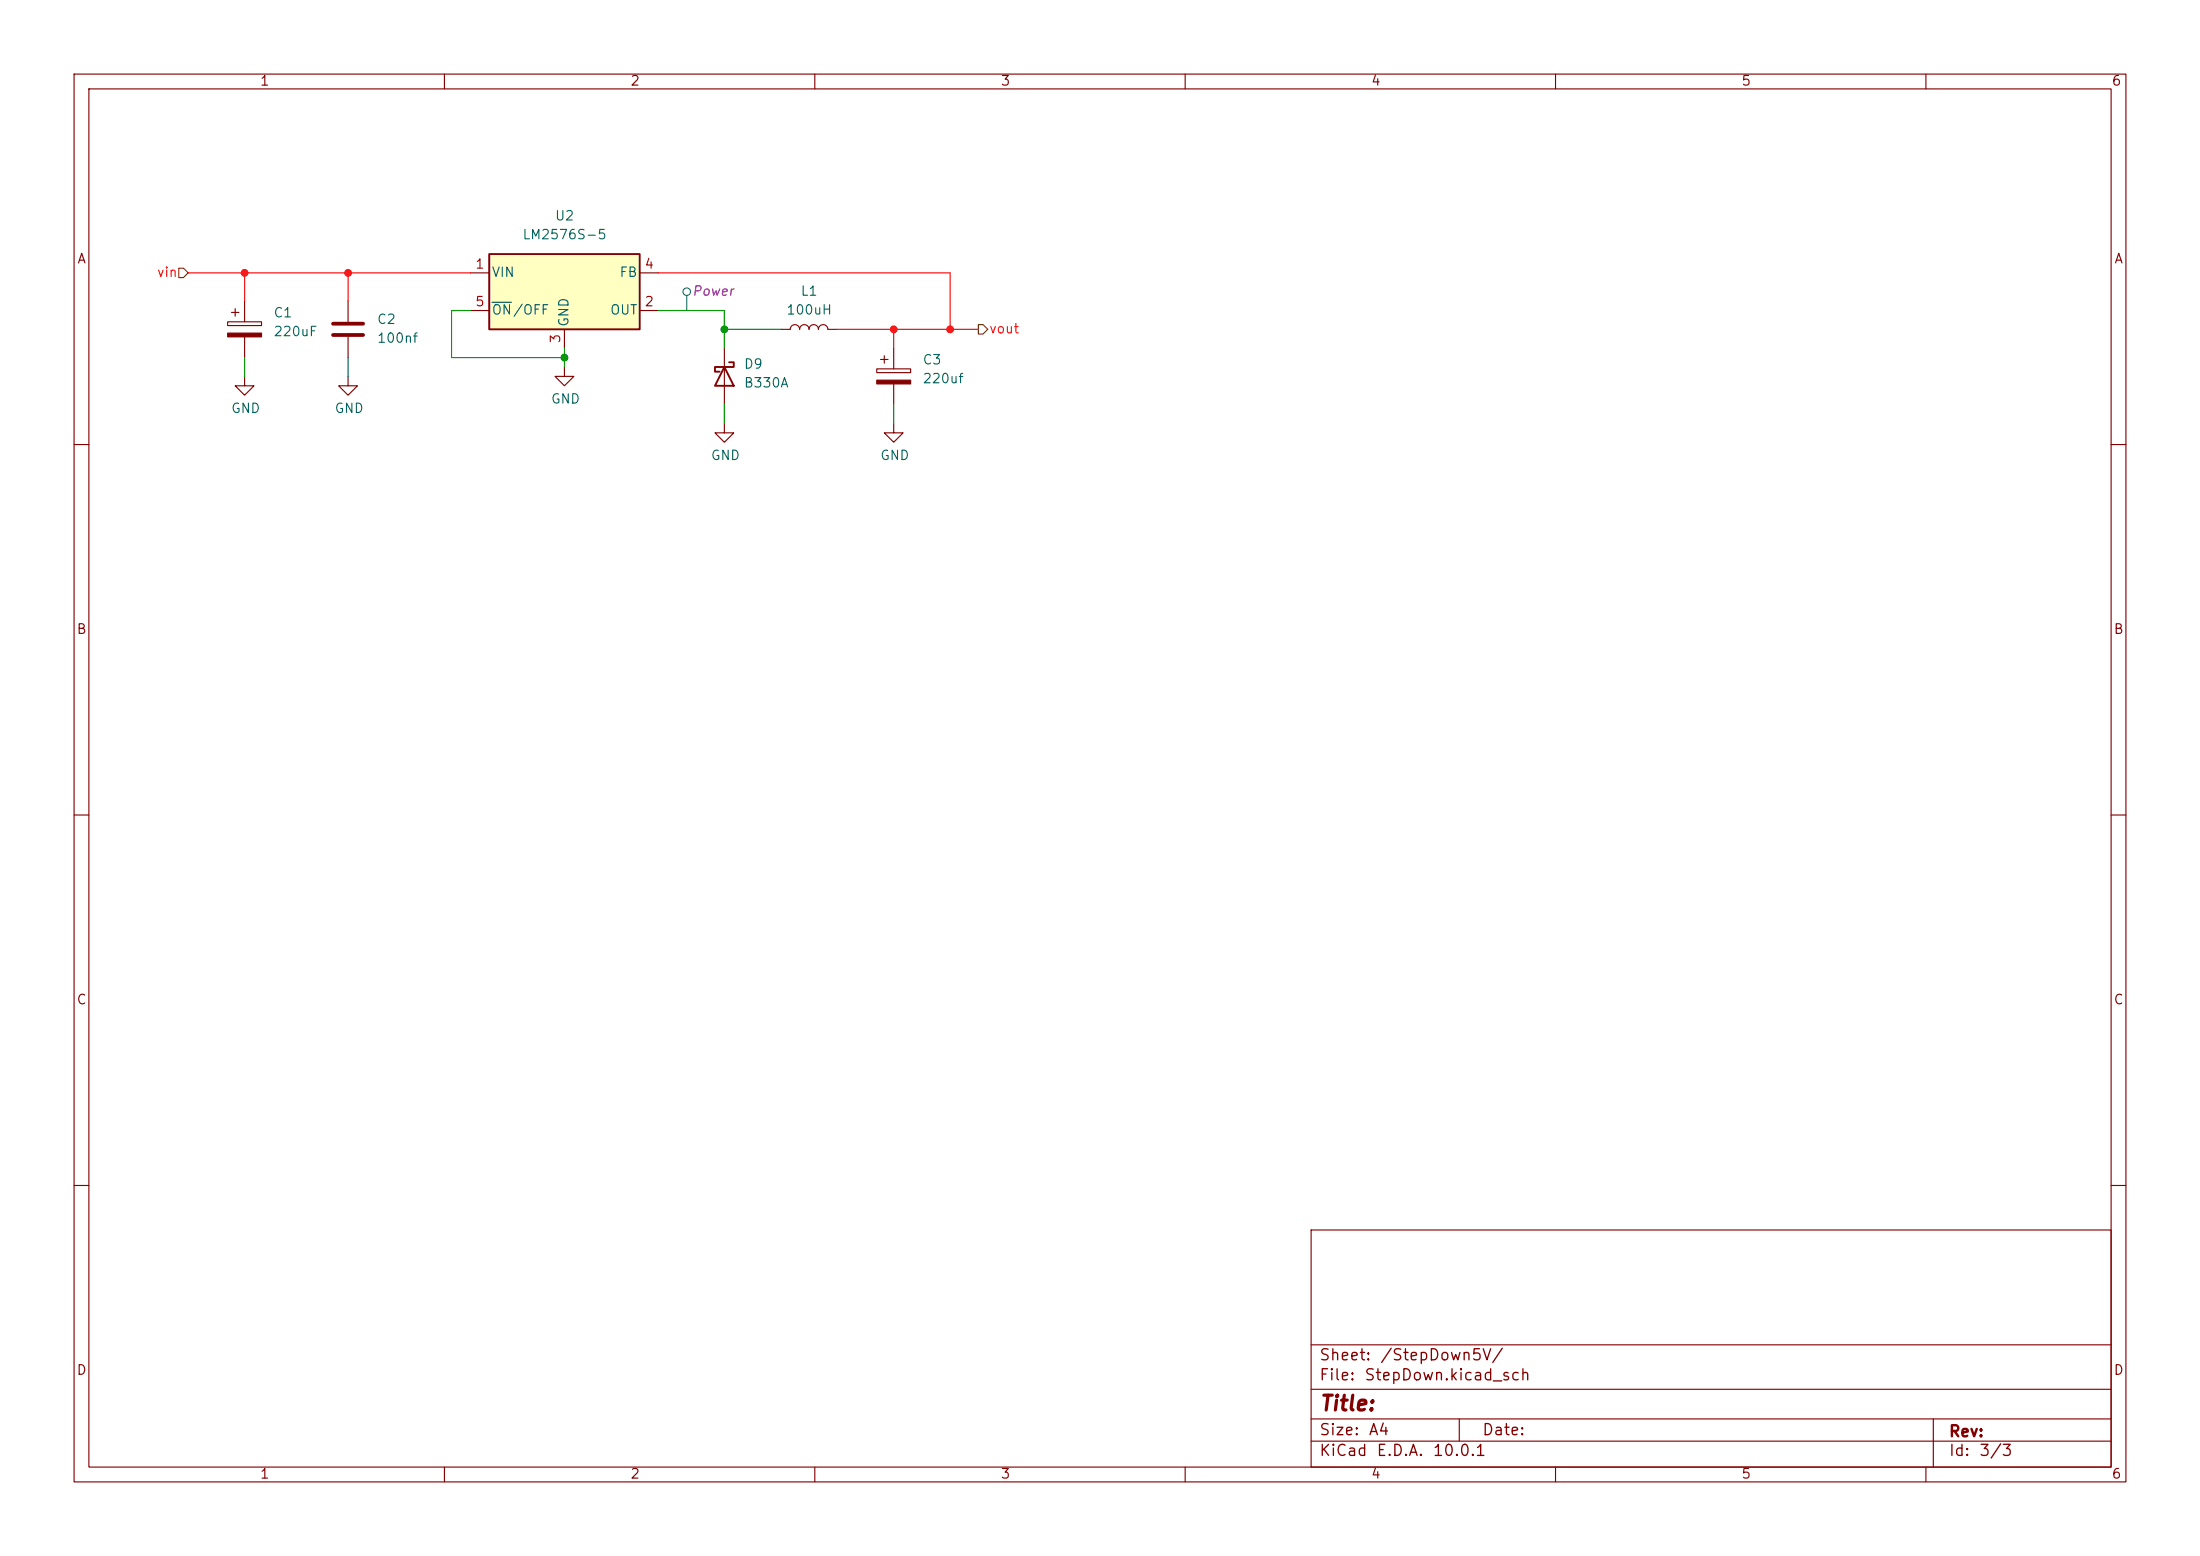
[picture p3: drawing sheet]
<svg xmlns="http://www.w3.org/2000/svg" width="297mm" height="210mm" viewBox="0 0 297 210" stroke-linecap="round" stroke-linejoin="round" font-family="sans-serif">
<g fill="none" stroke="#840000" stroke-width=".15">
<path d="M10 10h277v190h-277zM12 12h273v186h-273zM60 10v2M110 10v2M160 10v2M210 10v2M260 10v2M30.7 43.4h4.6v.5h-4.6zM31.2 42.2h1.1M31.7 41.7v1M33 50.8v1.3h1.3l-1.3 1.2-1.3-1.2h1.3M33 40.6v2.8"/>
<path d="M33 45.5v2.8M47 50.8v1.3h1.3l-1.3 1.2-1.3-1.2h1.3M47 40.6v2.8M47 45.5v2.8M76.2 49.5v1.3h1.3l-1.3 1.3-1.3-1.3h1.3M97.8 57.2v1.2h1.3l-1.3 1.3-1.3-1.3h1.3M105.4 44.5h1.3a.64 .64 0 0 1 .6-.7 .64 .64 0 0 1 .6 .7 .64 .64 0 0 1 .7-.7 .64 .64 0 0 1 .6 .7 .64 .64 0 0 1 .7-.7 .64 .64 0 0 1 .6 .7 .64 .64 0 0 1 .6-.7 .64 .64 0 0 1 .7 .7h1.2M118.4 49.8h4.5v.5h-4.5zM118.9 48.5h1M119.4 48v1M120.6 57.2v1.2h1.3l-1.3 1.3-1.2-1.3h1.2M120.6 47v2.8"/>
<path d="M120.6 51.8v2.8M10 60h2M285 60h2M10 110h2M285 110h2M10 160h2M177 166h108v32h-108zM285 160h2M60 198v2M110 198v2M160 198v2M177 194.5h108"/>
<path d="M177 191.5h108M177 187.5h108M177 181.5h108M197 191.5v3M210 198v2M260 198v2M261 191.5v6.5"/>
</g>
<g fill="#840000" stroke="#840000" stroke-width=".15">
<path d="M30.7 45h4.6v.5h-4.6z"/>
<path d="M118.4 51.3h4.5v.5h-4.5z"/>
</g>
<path d="M45 43.7h4M45 45.2h4" fill="none" stroke="#840000" stroke-width=".51"/>
<path d="M66 34.3h20.4v10.2h-20.4z" fill="#ffffc2"/>
<path d="M66 34.3h20.4v10.2h-20.4zM97.8 49.5l1.3 2.6h-2.6zM98.4 48.9h.7v.6h-2.6v.7h.7" fill="none" stroke="#840000" stroke-width=".25"/>
<path d="M63.5 36.8h2.5M86.4 36.8h2.5M63.5 41.9h2.5M76.2 44.5v2.5M86.4 41.9h2.5M97.8 47v7.6" fill="none" stroke="#840000" stroke-width=".15"/>
<path d="M66.4 40.8h2.6" fill="none" stroke="#006464" stroke-width=".15"/>
<g fill="none" stroke="#484848" stroke-width=".15">
<path d="M92.7 39.9v2"/>
<circle cx="92.7" cy="39.4" r=".51"/>
</g>
<path d="M24.1 36.2h.7l.6 .6-.6 .7h-.7zM132.1 43.8h.6l.6 .7-.6 .6h-.6z" fill="none" stroke="#725600" stroke-width=".15"/>
<path d="M33 48.3v2.5M47 48.3v2.5M63.5 41.9h-2.5v6.4h15.2M76.2 47v2.5M88.9 41.9h8.9v5.1M97.8 54.6v2.6M97.8 44.5h7.6M120.6 54.6v2.6" fill="none" stroke="#009600" stroke-width=".15"/>
<path d="M25.4 36.8h38.1M33 36.8v3.8M47 36.8v3.8M88.9 36.8h39.4v7.7M113 44.5h19.1M120.6 44.5v2.5" fill="none" stroke="#f00" stroke-width=".15"/>
<g fill="#009600" stroke="#009600" stroke-width=".14">
<circle cx="76.2" cy="48.3" r=".46"/>
<circle cx="97.8" cy="44.5" r=".46"/>
</g>
<g fill="#f00" stroke="#f00" stroke-width=".14">
<circle cx="120.6" cy="44.5" r=".46"/>
<circle cx="128.3" cy="44.5" r=".46"/>
<circle cx="33" cy="36.8" r=".46"/>
<circle cx="47" cy="36.8" r=".46"/>
</g>
<text font-size="2" fill="#840000" x="178" y="190.9">Title:</text>
<g font-size="1.5" fill="#840000">
<text x="178" y="184">Sheet:</text>
<text x="186.2" y="184">/StepDown5V/</text>
<text x="178" y="186.7">File:</text>
<text x="184.1" y="186.7">StepDown.kicad_sch</text>
<text x="178" y="196.9">KiCad</text>
<text x="178" y="194.1">Size:</text>
<text x="184.7" y="194.1">A4</text>
<text x="185.7" y="196.9">E.D.A.</text>
<text x="193.3" y="196.9">10.0.1</text>
<text x="200" y="194.1">Date:</text>
<text x="263" y="194.3">Rev:</text>
<text x="263" y="196.9">Id:</text>
<text x="267.1" y="196.9">3/3</text>
</g>
<g font-size="1.3" fill="#840000">
<text x="35" y="11.9">1</text>
<text x="85" y="11.9">2</text>
<text x="135" y="11.9">3</text>
<text x="185" y="11.9">4</text>
<text x="235" y="11.9">5</text>
<text x="285" y="11.9">6</text>
<text x="10.3" y="35.9">A</text>
<text x="285.3" y="35.9">A</text>
<text x="10.3" y="85.9">B</text>
<text x="285.3" y="85.9">B</text>
<text x="10.3" y="135.9">C</text>
<text x="285.3" y="135.9">C</text>
<text x="10.3" y="185.9">D</text>
<text x="285.3" y="185.9">D</text>
<text x="35" y="199.9">1</text>
<text x="85" y="199.9">2</text>
<text x="135" y="199.9">3</text>
<text x="185" y="199.9">4</text>
<text x="235" y="199.9">5</text>
<text x="285" y="199.9">6</text>
</g>
<g font-size="1.3" fill="#006464">
<text x="70.4" y="32.6">LM2576S-5</text>
<text x="74.8" y="30.1">U2</text>
<text x="66.3" y="37.7">VIN</text>
<text x="83.5" y="37.7">FB</text>
<text x="108" y="40.2">L1</text>
<text x="36.8" y="43.2">C1</text>
<text x="36.8" y="45.7">220uF</text>
<text x="50.8" y="44">C2</text>
<text x="50.8" y="46.6">100nf</text>
<text x="66.3" y="42.8">ON/OFF</text>
<text x="77.1" y="44.2" transform="rotate(-90 77.1 44.2)">GND</text>
<text x="82.3" y="42.8">OUT</text>
<text x="106.1" y="42.8">100uH</text>
<text x="100.3" y="50.1">D9</text>
<text x="100.3" y="52.6">B330A</text>
<text x="124.5" y="49.5">C3</text>
<text x="124.5" y="52">220uf</text>
<text x="31.1" y="56.1">GND</text>
<text x="45.1" y="56.1">GND</text>
<text x="74.3" y="54.8">GND</text>
<text x="95.9" y="62.4">GND</text>
<text x="118.7" y="62.4">GND</text>
</g>
<g font-size="1.3" fill="#f00">
<text x="21.1" y="37.7">vin</text>
<text x="133.5" y="45.3">vout</text>
</g>
<g font-size="1.3" fill="#a90000">
<text x="64.1" y="36.6">1</text>
<text x="64.1" y="41.7">5</text>
<text x="86.9" y="41.7">2</text>
<text x="86.9" y="36.6">4</text>
<text x="75.9" y="46.4" transform="rotate(-90 75.9 46.4)">3</text>
</g>
<text font-size="1.3" fill="#840084" x="93.3" y="40.2">Power</text>
</svg>
